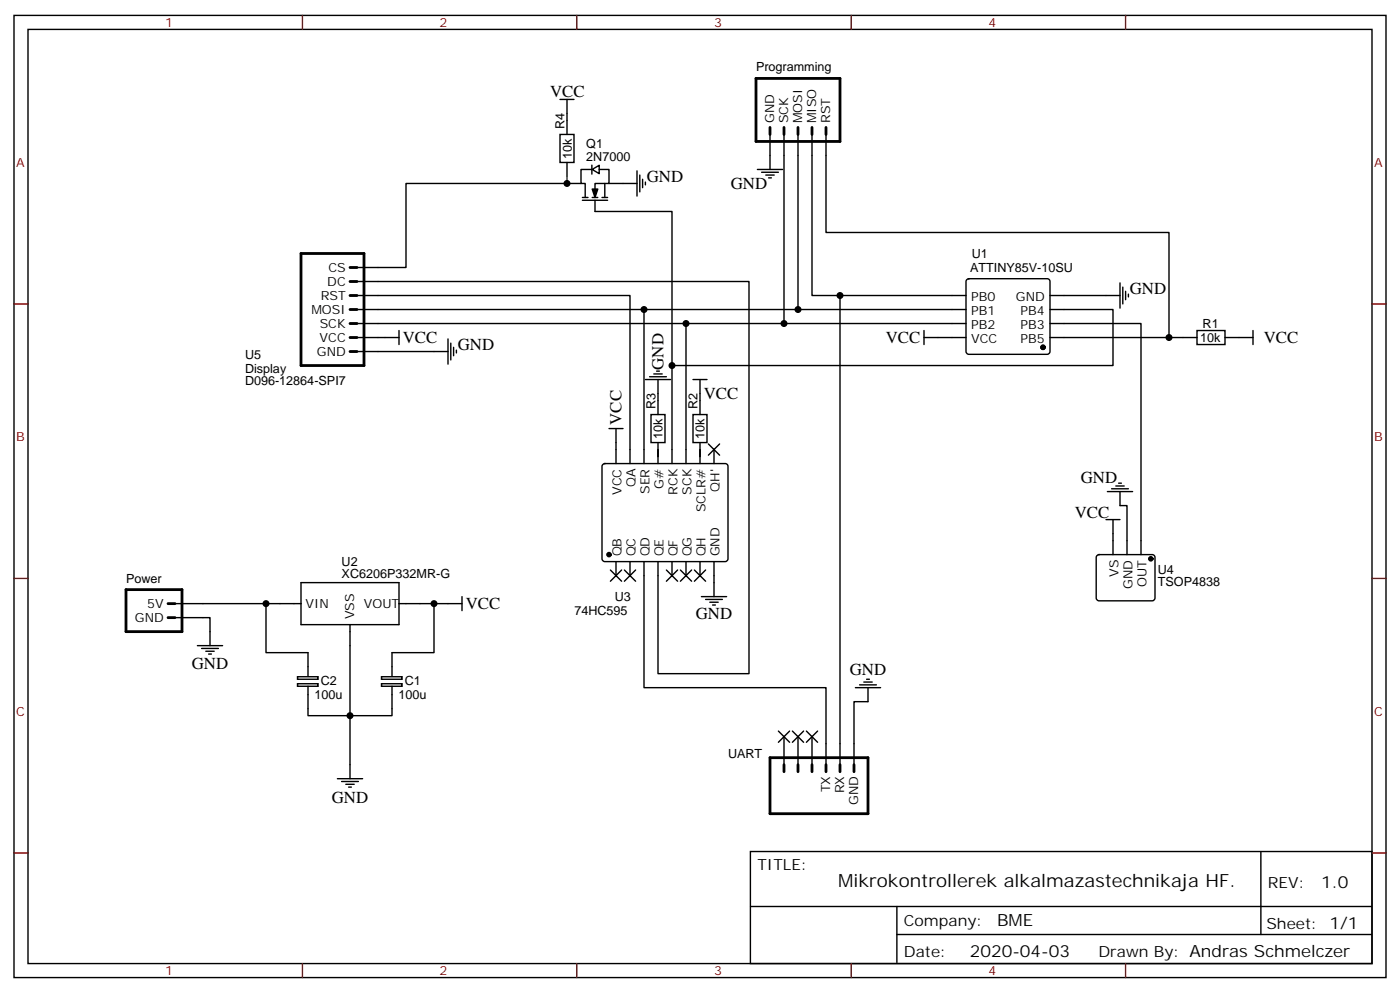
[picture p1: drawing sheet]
<svg xmlns="http://www.w3.org/2000/svg" width="353mm" height="250mm" viewBox="0 0 353 250" stroke-linecap="round" stroke-linejoin="round" font-family="sans-serif">
<g fill="none" stroke="#000" stroke-width=".71">
<path d="M190.5 19.8h21.2v15.8h-21.2zM194 32.1v1.8M197.6 32.1v1.8M201.1 32.1v1.8M204.6 32.1v1.8M208.1 32.1v1.8M75.8 63.9h15.9v28.2h-15.9zM88.2 74.4h1.8M88.2 78h1.8M88.2 70.9h1.8M88.2 67.4h1.8M88.2 81.5h1.8"/>
<path d="M88.2 85h1.8M88.2 88.5h1.8M31.7 148.5h14.2v10.6h-14.2zM42.3 152h1.8M42.3 155.6h1.8M194 190.9h24.7v14.1h-24.7zM197.6 192.6v1.8M201.1 192.6v1.8M204.6 192.6v1.8M208.1 192.6v1.8M211.7 192.6v1.8M215.2 192.6v1.8"/>
</g>
<g fill="none" stroke="#000" stroke-width=".35">
<path d="M3.5 3.9h345.7v242.3h-345.7zM7.1 7.4h338.6v235.3h-338.6zM141.1 33.9h3.5v7h-3.5zM141.1 25h3.5M142.9 25v8.9M194 32.1v10.6M197.6 32.1v49.4M201.1 32.1v45.9M204.6 32.1v42.3h38.8M208.1 32.1v26.5h86.5v26.4h-30M142.9 40.9v3.5M146.4 46.2h-44.1v21.2h-14.1"/>
<path d="M146.8 50.4h6.3M146.8 49.7h1.4M149.1 41.6v2.3M149.2 42.7l1.8-1.1v2.1zM149.2 42.7h-2.8v3.5h1.1v3.5M149.2 49.7h1.4M149.9 50.4v2.9h19.4v63.5M151 42.7h2.5v3.5h-3.6v3.5M151.7 49.7h1.4M152.4 46.2v3.5M153.5 46.2h7M160.5 43v6.4"/>
<path d="M161.2 44.1v4.2M161.9 45.2v2.1M162.6 45.9v.7M190.9 42.7h6.3M191.9 43.4h4.2M193 44.1h2.1M193.7 44.8h.7M88.2 70.9h100.5v98.8h-22.9v-28.2M88.2 74.4h70.5v42.4M88.2 78h155.2M162.3 78v38.8M211.7 74.4v120"/>
<path d="M243.7 70.4l.4-.2h19.8a.71 .71 0 0 1 .7 .7v17.6l-.3 .5-.4 .3h-19.8l-.5-.3-.2-.5v-17.6zM264.6 78h15.9v14.1h-111.2M264.6 74.4h17.6M282.2 71.3v6.3M282.9 72.3v4.3M283.6 73.4v2.1M284.3 74.1v.7M88.2 85h12.3M88.2 81.5h155.2M88.2 88.5h24.7M100.5 83.3v3.5M112.9 85.4v6.3"/>
<path d="M113.6 86.4v4.3M114.3 87.5v2.1M115 88.2v.7M162.6 95.6h6.4M163.7 94.9h4.2M164.7 94.2h2.2M165.5 93.5h.7M165.8 95.6v8.8M172.9 81.5v35.3M174.6 95.6h3.6M176.4 95.6v8.8M232.8 85h10.6"/>
<path d="M232.8 83.3v3.5M264.6 81.5h22.9v58.2M294.6 85h7M301.6 83.3h7.1v3.5h-7.1zM308.7 85h7M315.7 83.3v3.5M151.9 117l.5-.2h30.3a.71 .71 0 0 1 .7 .7v23.3l-.2 .5-.5 .2h-30.3l-.5-.3-.2-.4v-23.3zM153.5 107.9h3.5M155.2 107.9v8.9M164 104.4h3.6v7.1h-3.6zM165.8 111.5v5.3M174.6 104.4h3.6v7.1h-3.6z"/>
<path d="M176.4 111.5v5.3M179.9 113.2v3.6M276.5 139.9l.4-.2h13.4a.71 .71 0 0 1 .7 .7v10.2l-.2 .5-.5 .2h-13.4l-.5-.2-.2-.5v-10.2zM278.7 130.9h3.5M279 123.8h6.4M280.1 123.1h4.2M280.5 130.9v8.8M281.2 122.4h2.1M281.9 121.7h.7M282.2 123.8v3.6h1.8v12.3M44.1 152h22.9v12.4h10.6v6M44.1 155.6h8.8v7"/>
<path d="M67 152h8.8M75.8 146.8h24.7v10.5h-24.7zM88.2 157.3v38.8M100.5 152h8.9M116.4 152h-7v12.4h-10.6v6M116.4 150.3v3.5M155.2 141.5v3.5M158.7 141.5v3.5M162.3 141.5v31.7h45.8v21.2M169.3 141.5v3.5M172.9 141.5v3.5M176.4 141.5v3.5"/>
<path d="M176.7 150.3h6.4M177.8 151h4.2M178.9 151.7h2.1M179.6 152.4h.7M179.9 141.5v8.8M49.7 162.6h6.4M50.8 163.3h4.2M51.9 164h2.1M52.6 164.7h.7M75 170.5h5.2v.6h-5.2zM75 172.2h5.2v.7h-5.2zM77.6 172.9v7.4h21.2v-7.4"/>
<path d="M96.1 170.5h5.2v.6h-5.2zM96.1 172.2h5.2v.7h-5.2zM215.5 173.2h6.4M216.6 172.5h4.2M217.7 171.8h2.1M218.4 171.1h.7M218.7 173.2v3.5h-3.5v17.7M85 196.1h6.4M86.1 196.8h4.2M87.1 197.6h2.2M87.8 198.3h.7M197.6 185.6v7"/>
<path d="M201.1 185.6v7M204.6 185.6v7M189.1 214.5h156.6v28.2h-156.6zM317.7 214.5v20.9M189.1 228.3h156.5M226 235.4h119.6M226 228.3v14.1"/>
</g>
<g fill="#000" stroke="#000" stroke-width=".35">
<path d="M149.2 47.6h1.4l-.7 2.1z"/>
<path d="M178.5 111.8l2.8 2.9zM181.3 111.8l-2.8 2.9z"/>
<path d="M153.8 143.6l2.8 2.8zM156.6 143.6l-2.8 2.8z"/>
<path d="M157.3 143.6l2.9 2.8zM160.2 143.6l-2.9 2.8z"/>
<path d="M167.9 143.6l2.8 2.8zM170.7 143.6l-2.8 2.8z"/>
<path d="M171.4 143.6l2.9 2.8zM174.3 143.6l-2.9 2.8z"/>
<path d="M175 143.6l2.8 2.8zM177.8 143.6l-2.8 2.8z"/>
<path d="M196.1 184.1l2.9 2.9zM199 184.1l-2.9 2.9z"/>
<path d="M199.7 184.1l2.8 2.9zM202.5 184.1l-2.8 2.9z"/>
<path d="M203.2 184.1l2.8 2.9zM206 184.1l-2.8 2.9z"/>
<circle cx="262.8" cy="87.5" r=".53"/>
<circle cx="153.5" cy="139.7" r=".53"/>
<circle cx="290" cy="140.8" r=".53"/>
</g>
<g fill="none" stroke="#870000" stroke-width=".35">
<path d="M76.2 3.9v3.5M145.3 3.9v3.5M214.5 3.9v3.5M283.6 3.9v3.5M3.5 76.6h3.6M345.7 76.6h3.5M3.5 145.7h3.6M345.7 145.7h3.5M3.5 214.8h3.6M345.7 214.8h3.5M76.2 242.7v3.5M145.3 242.7v3.5"/>
<path d="M214.5 242.7v3.5M283.6 242.7v3.5"/>
</g>
<path d="M142.9 44.4v1.8" fill="none" stroke="#008700" stroke-width=".35"/>
<g fill="#000">
<circle cx="142.9" cy="46.2" r=".88"/>
<circle cx="162.3" cy="78" r=".88"/>
<circle cx="201.1" cy="78" r=".88"/>
<circle cx="211.7" cy="74.4" r=".88"/>
<circle cx="169.3" cy="92.1" r=".88"/>
<circle cx="172.9" cy="81.5" r=".88"/>
<circle cx="197.6" cy="81.5" r=".88"/>
<circle cx="294.6" cy="85" r=".88"/>
<circle cx="67" cy="152" r=".88"/>
<circle cx="109.4" cy="152" r=".88"/>
<circle cx="88.2" cy="180.3" r=".88"/>
</g>
<text font-size="4.6" x="211.2" y="223.5">Mikrokontrollerek alkalmazastechnikaja HF.</text>
<g font-size="4.2">
<text x="138.6" y="24.3">VCC</text>
<text x="163" y="45.9">GND</text>
<text x="184.2" y="47.6">GND</text>
<text x="284.7" y="74.1">GND</text>
<text x="101.5" y="86.4">VCC</text>
<text x="115.4" y="88.2">GND</text>
<text x="223.2" y="86.4">VCC</text>
<text x="318.5" y="86.4">VCC</text>
<text x="167.2" y="93.1" transform="rotate(-90 167.2 93.1)">GND</text>
<text x="177.4" y="100.5">VCC</text>
<text x="156.6" y="107" transform="rotate(-90 156.6 107)">VCC</text>
<text x="272.4" y="121.7">GND</text>
<text x="270.8" y="130.5">VCC</text>
<text x="117.4" y="153.5">VCC</text>
<text x="175.3" y="155.9">GND</text>
<text x="48.3" y="168.6">GND</text>
<text x="214.1" y="169.9">GND</text>
<text x="83.6" y="202.2">GND</text>
<text x="332.9" y="223.7">1.0</text>
<text x="251.3" y="233.3">BME</text>
<text x="244.3" y="241.1">2020-04-03</text>
</g>
<g font-size="3.9">
<text x="190.9" y="219.1">TITLE:</text>
<text x="319.5" y="223.7">REV:</text>
<text x="227.8" y="233.3">Company:</text>
<text x="319.1" y="233.9">Sheet: 1/1</text>
<text x="227.8" y="240.9">Date:</text>
<text x="276.8" y="241">Drawn By: Andras Schmelczer</text>
</g>
<g font-size="3.2" fill="#800">
<text x="41.6" y="6.9">1</text>
<text x="110.8" y="6.9">2</text>
<text x="179.9" y="6.9">3</text>
<text x="249.1" y="6.9">4</text>
<text x="4.1" y="42">A</text>
<text x="346.3" y="42">A</text>
<text x="4.1" y="111.1">B</text>
<text x="346.3" y="111.1">B</text>
<text x="4.1" y="180.3">C</text>
<text x="346.3" y="180.3">C</text>
<text x="41.6" y="245.7">1</text>
<text x="110.8" y="245.7">2</text>
<text x="179.9" y="245.7">3</text>
<text x="249.1" y="245.7">4</text>
</g>
<g font-size="3.2">
<text x="190.5" y="18">Programming</text>
<text x="142.2" y="32.4" transform="rotate(-90 142.2 32.4)">R4</text>
<text x="195.1" y="31" transform="rotate(-90 195.1 31)">GND</text>
<text x="198.6" y="31" transform="rotate(-90 198.6 31)">SCK</text>
<text x="202.1" y="31" transform="rotate(-90 202.1 31)">MOSI</text>
<text x="205.7" y="31" transform="rotate(-90 205.7 31)">MISO</text>
<text x="209.2" y="31" transform="rotate(-90 209.2 31)">RST</text>
<text x="144.1" y="40.1" transform="rotate(-90 144.1 40.1)">10k</text>
<text x="147.7" y="40.5">2N7000</text>
<text x="147.7" y="37.4">Q1</text>
<text x="244.8" y="65">U1</text>
<text x="82.5" y="72">DC</text>
<text x="82.8" y="68.4">CS</text>
<text x="244.4" y="68.5">ATTINY85V-10SU</text>
<text x="80.8" y="75.5">RST</text>
<text x="244.7" y="75.8">PB0</text>
<text x="256" y="75.8">GND</text>
<text x="78.5" y="79">MOSI</text>
<text x="80.6" y="82.5">SCK</text>
<text x="244.7" y="79.4">PB1</text>
<text x="244.7" y="82.9">PB2</text>
<text x="257.2" y="82.9">PB3</text>
<text x="257.2" y="79.4">PB4</text>
<text x="303.1" y="82.7">R1</text>
<text x="79.9" y="89.6">GND</text>
<text x="80.5" y="86.1">VCC</text>
<text x="244.7" y="86.4">VCC</text>
<text x="257.2" y="86.4">PB5</text>
<text x="302.4" y="86.2">10k</text>
<text x="61.7" y="93.8">Display</text>
<text x="61.7" y="90.3">U5</text>
<text x="61.7" y="97">D096-12864-SPI7</text>
<text x="165.2" y="103" transform="rotate(-90 165.2 103)">R3</text>
<text x="175.8" y="103" transform="rotate(-90 175.8 103)">R2</text>
<text x="166.9" y="110.7" transform="rotate(-90 166.9 110.7)">10k</text>
<text x="177.5" y="110.7" transform="rotate(-90 177.5 110.7)">10k</text>
<text x="156.6" y="124.7" transform="rotate(-90 156.6 124.7)">VCC</text>
<text x="160.2" y="122.7" transform="rotate(-90 160.2 122.7)">QA</text>
<text x="163.7" y="124.5" transform="rotate(-90 163.7 124.5)">SER</text>
<text x="167.2" y="123.1" transform="rotate(-90 167.2 123.1)">G#</text>
<text x="170.7" y="124.7" transform="rotate(-90 170.7 124.7)">RCK</text>
<text x="174.3" y="124.7" transform="rotate(-90 174.3 124.7)">SCK</text>
<text x="181.3" y="123.8" transform="rotate(-90 181.3 123.8)">QH'</text>
<text x="177.8" y="129" transform="rotate(-90 177.8 129)">SCLR#</text>
<text x="86.1" y="142.5">U2</text>
<text x="156.6" y="140.2" transform="rotate(-90 156.6 140.2)">QB</text>
<text x="160.2" y="140.2" transform="rotate(-90 160.2 140.2)">QC</text>
<text x="163.7" y="140.2" transform="rotate(-90 163.7 140.2)">QD</text>
<text x="167.2" y="140.2" transform="rotate(-90 167.2 140.2)">QE</text>
<text x="170.7" y="140.2" transform="rotate(-90 170.7 140.2)">QF</text>
<text x="174.3" y="140.2" transform="rotate(-90 174.3 140.2)">QG</text>
<text x="177.8" y="140.2" transform="rotate(-90 177.8 140.2)">QH</text>
<text x="181.3" y="140.2" transform="rotate(-90 181.3 140.2)">GND</text>
<text x="31.7" y="146.8">Power</text>
<text x="86.1" y="145.7">XC6206P332MR-G</text>
<text x="281.9" y="145.3" transform="rotate(-90 281.9 145.3)">VS</text>
<text x="285.4" y="148.3" transform="rotate(-90 285.4 148.3)">GND</text>
<text x="288.9" y="147.8" transform="rotate(-90 288.9 147.8)">OUT</text>
<text x="291.7" y="147.7">TSOP4838</text>
<text x="291.8" y="144.6">U4</text>
<text x="37.1" y="153.1">5V</text>
<text x="77" y="153.1">VIN</text>
<text x="89.3" y="156" transform="rotate(-90 89.3 156)">VSS</text>
<text x="91.7" y="153.1">VOUT</text>
<text x="144.7" y="154.9">74HC595</text>
<text x="154.9" y="151.4">U3</text>
<text x="34" y="156.6">GND</text>
<text x="80.9" y="172.6">C2</text>
<text x="102" y="172.6">C1</text>
<text x="79.2" y="176.1">100u</text>
<text x="100.4" y="176.1">100u</text>
<text x="183.4" y="190.9">UART</text>
<text x="209.2" y="199.6" transform="rotate(-90 209.2 199.6)">TX</text>
<text x="212.7" y="199.8" transform="rotate(-90 212.7 199.8)">RX</text>
<text x="216.3" y="202.7" transform="rotate(-90 216.3 202.7)">GND</text>
</g>
</svg>
